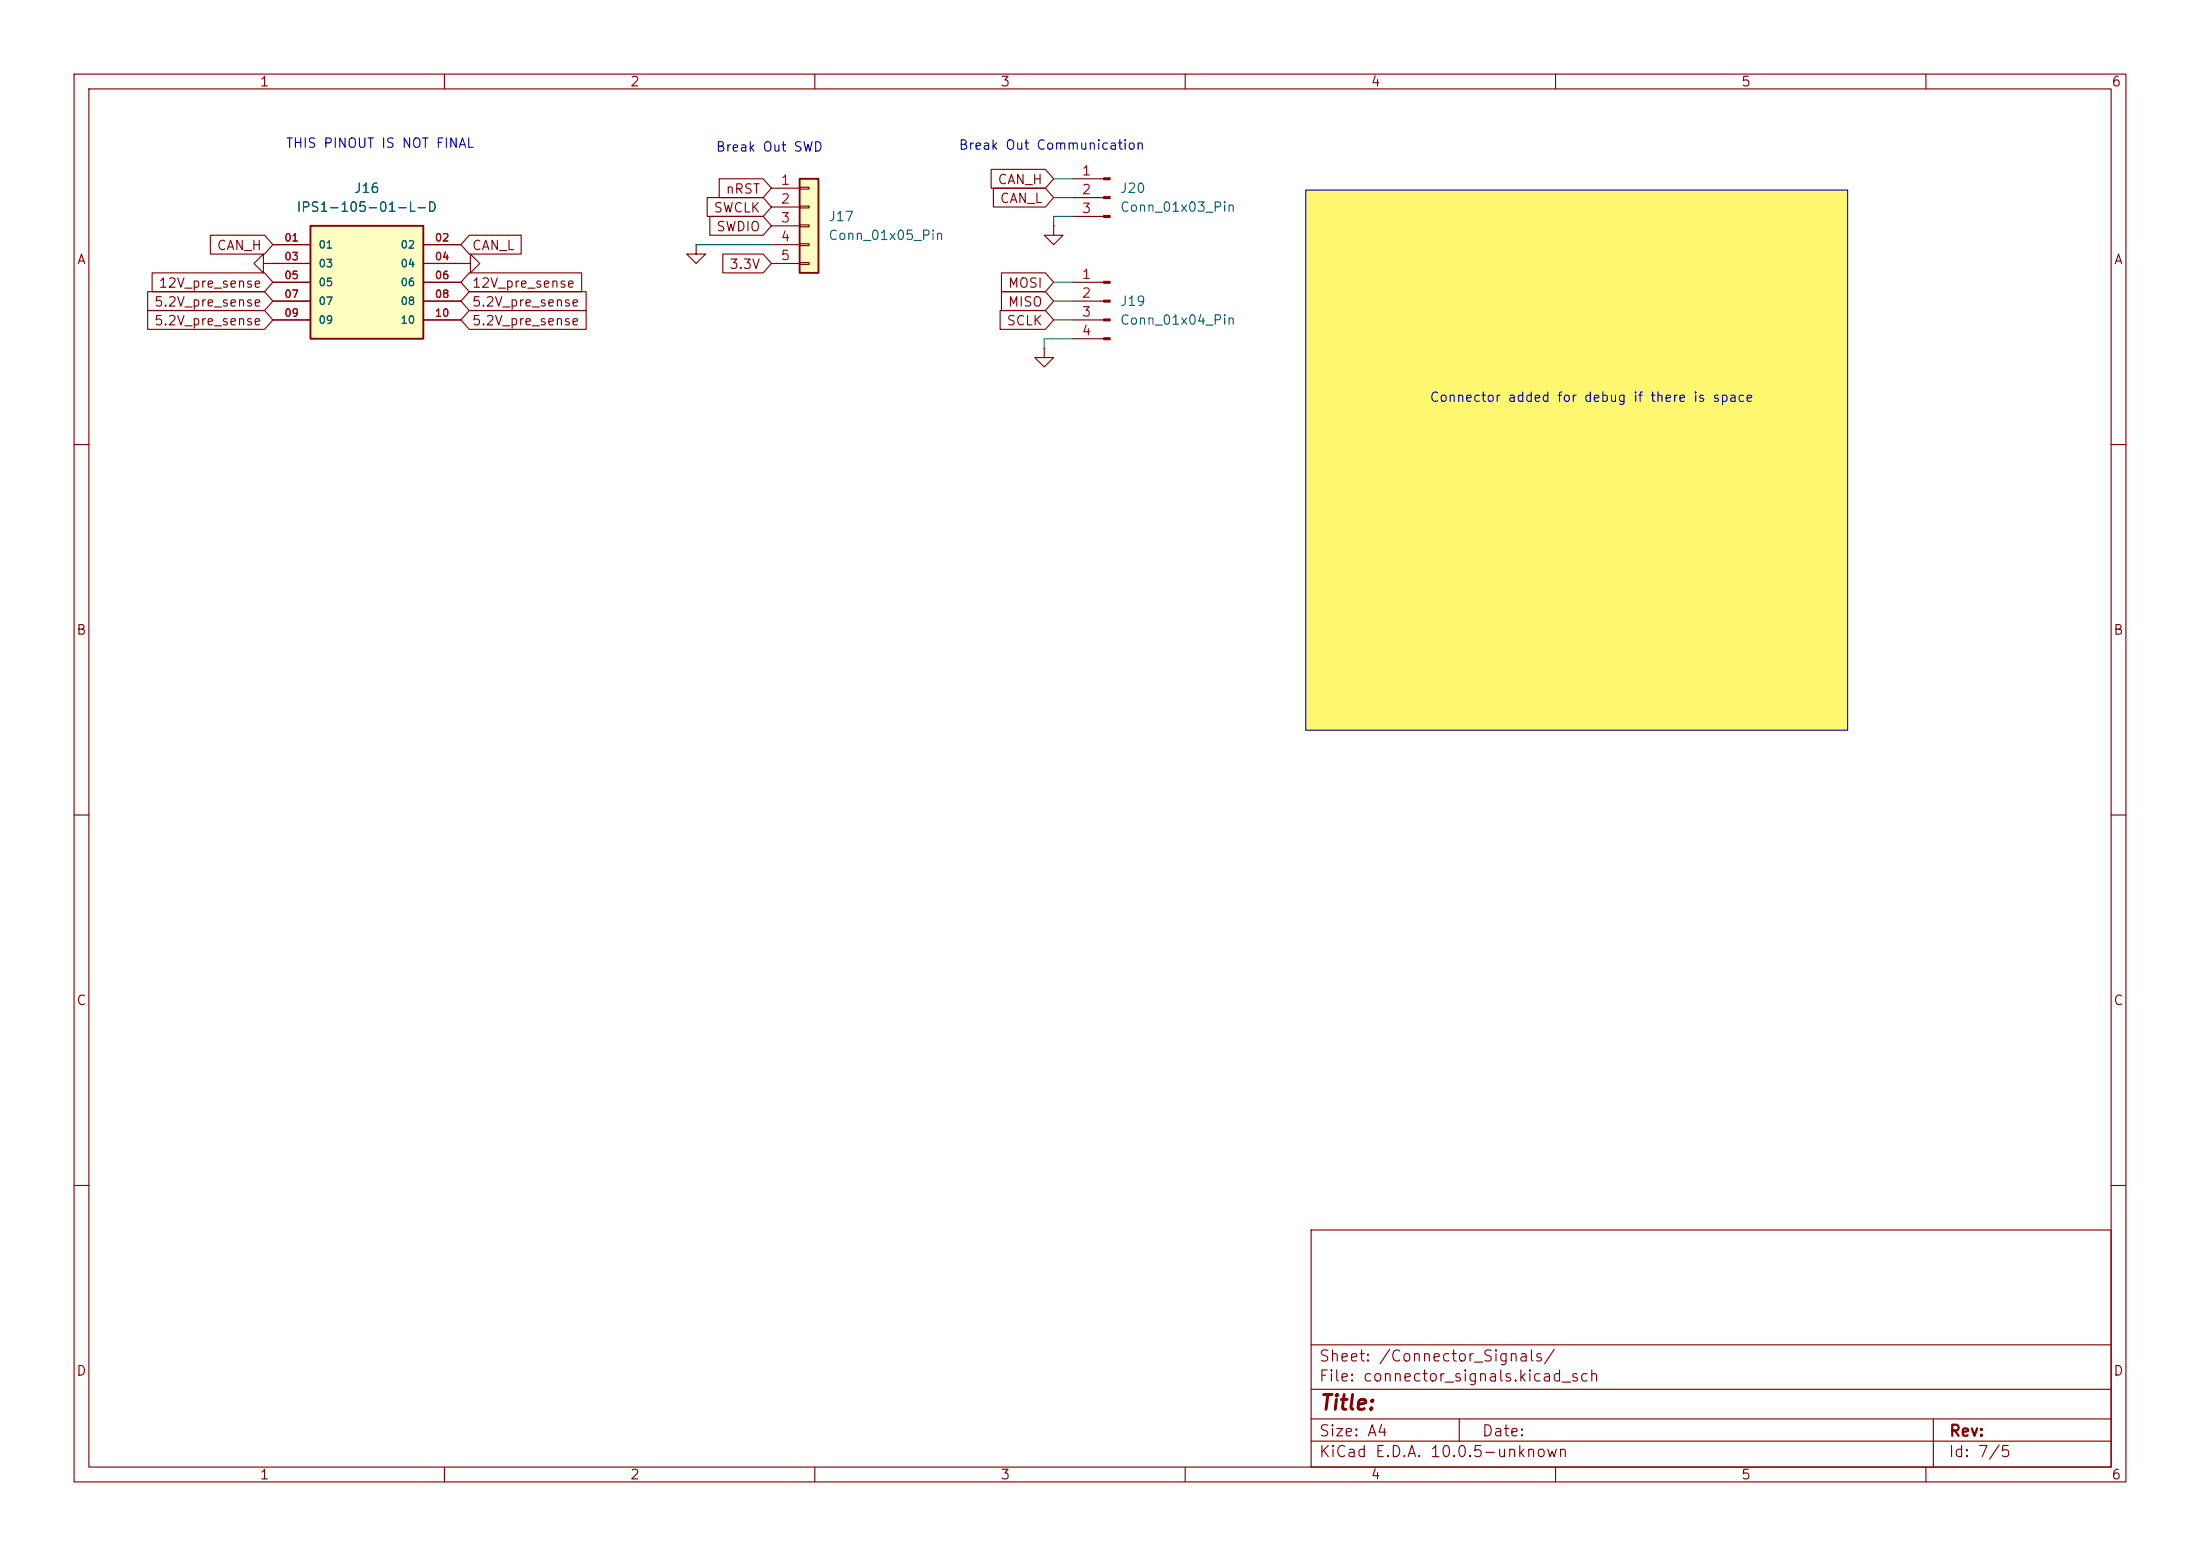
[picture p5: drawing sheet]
(kicad_sch
 (version 20260306)
 (generator "eeschema")
 (generator_version "10.0")
 (paper "A4")
 (lib_symbols
  (symbol "Connector:Conn_01x03_Pin"
   (pin_names
    (offset 1.016) (hide yes)) (exclude_from_sim no) (in_bom yes) (on_board yes)
   (in_pos_files yes)
   (duplicate_pin_numbers_are_jumpers no)
   (property "Reference" "J" (at 0 5.08 0) (show_name no) (do_not_autoplace no) (effects (font (size 1.27 1.27))))
   (property "Value" "Conn_01x03_Pin" (at 0 -5.08 0) (show_name no) (do_not_autoplace no) (effects (font (size 1.27 1.27))))
   (property "Footprint" "" (at 0 0 0) (show_name no) (do_not_autoplace no) (hide yes) (effects (font (size 1.27 1.27))))
   (property "Datasheet" "" (at 0 0 0) (show_name no) (do_not_autoplace no) (hide yes) (effects (font (size 1.27 1.27))))
   (property "Description" "Generic connector, single row, 01x03, script generated" (at 0 0 0) (show_name no) (do_not_autoplace no) (hide yes) (effects (font (size 1.27 1.27))))
   (property "ki_locked" "" (at 0 0 0) (show_name no) (do_not_autoplace no) (effects (font (size 1.27 1.27))))
   (symbol "Conn_01x03_Pin_1_1"
    (rectangle (start 0.8636 2.667) (end 0 2.413) (stroke (width 0.1524) (type default)) (fill (type outline)))
    (rectangle (start 0.8636 0.127) (end 0 -0.127) (stroke (width 0.1524) (type default)) (fill (type outline)))
    (rectangle (start 0.8636 -2.413) (end 0 -2.667) (stroke (width 0.1524) (type default)) (fill (type outline)))
    (polyline (pts (xy 1.27 2.54) (xy 0.8636 2.54)) (stroke (width 0.1524) (type default)) (fill (type none)))
    (polyline (pts (xy 1.27 0) (xy 0.8636 0)) (stroke (width 0.1524) (type default)) (fill (type none)))
    (polyline (pts (xy 1.27 -2.54) (xy 0.8636 -2.54)) (stroke (width 0.1524) (type default)) (fill (type none)))
    (pin passive line (at 5.08 2.54 180) (length 3.81) (name "Pin_1" (effects (font (size 1.27 1.27)))) (number "1" (effects (font (size 1.27 1.27)))))
    (pin passive line (at 5.08 0 180) (length 3.81) (name "Pin_2" (effects (font (size 1.27 1.27)))) (number "2" (effects (font (size 1.27 1.27)))))
    (pin passive line (at 5.08 -2.54 180) (length 3.81) (name "Pin_3" (effects (font (size 1.27 1.27)))) (number "3" (effects (font (size 1.27 1.27))))))
   (embedded_fonts no))
  (symbol "Connector:Conn_01x04_Pin"
   (pin_names
    (offset 1.016) (hide yes)) (exclude_from_sim no) (in_bom yes) (on_board yes)
   (in_pos_files yes)
   (duplicate_pin_numbers_are_jumpers no)
   (property "Reference" "J" (at 0 5.08 0) (show_name no) (do_not_autoplace no) (effects (font (size 1.27 1.27))))
   (property "Value" "Conn_01x04_Pin" (at 0 -7.62 0) (show_name no) (do_not_autoplace no) (effects (font (size 1.27 1.27))))
   (property "Footprint" "" (at 0 0 0) (show_name no) (do_not_autoplace no) (hide yes) (effects (font (size 1.27 1.27))))
   (property "Datasheet" "" (at 0 0 0) (show_name no) (do_not_autoplace no) (hide yes) (effects (font (size 1.27 1.27))))
   (property "Description" "Generic connector, single row, 01x04, script generated" (at 0 0 0) (show_name no) (do_not_autoplace no) (hide yes) (effects (font (size 1.27 1.27))))
   (property "ki_locked" "" (at 0 0 0) (show_name no) (do_not_autoplace no) (effects (font (size 1.27 1.27))))
   (symbol "Conn_01x04_Pin_1_1"
    (rectangle (start 0.8636 2.667) (end 0 2.413) (stroke (width 0.1524) (type default)) (fill (type outline)))
    (rectangle (start 0.8636 0.127) (end 0 -0.127) (stroke (width 0.1524) (type default)) (fill (type outline)))
    (rectangle (start 0.8636 -2.413) (end 0 -2.667) (stroke (width 0.1524) (type default)) (fill (type outline)))
    (rectangle (start 0.8636 -4.953) (end 0 -5.207) (stroke (width 0.1524) (type default)) (fill (type outline)))
    (polyline (pts (xy 1.27 2.54) (xy 0.8636 2.54)) (stroke (width 0.1524) (type default)) (fill (type none)))
    (polyline (pts (xy 1.27 0) (xy 0.8636 0)) (stroke (width 0.1524) (type default)) (fill (type none)))
    (polyline (pts (xy 1.27 -2.54) (xy 0.8636 -2.54)) (stroke (width 0.1524) (type default)) (fill (type none)))
    (polyline (pts (xy 1.27 -5.08) (xy 0.8636 -5.08)) (stroke (width 0.1524) (type default)) (fill (type none)))
    (pin passive line (at 5.08 2.54 180) (length 3.81) (name "Pin_1" (effects (font (size 1.27 1.27)))) (number "1" (effects (font (size 1.27 1.27)))))
    (pin passive line (at 5.08 0 180) (length 3.81) (name "Pin_2" (effects (font (size 1.27 1.27)))) (number "2" (effects (font (size 1.27 1.27)))))
    (pin passive line (at 5.08 -2.54 180) (length 3.81) (name "Pin_3" (effects (font (size 1.27 1.27)))) (number "3" (effects (font (size 1.27 1.27)))))
    (pin passive line (at 5.08 -5.08 180) (length 3.81) (name "Pin_4" (effects (font (size 1.27 1.27)))) (number "4" (effects (font (size 1.27 1.27))))))
   (embedded_fonts no))
  (symbol "Connector_Generic:Conn_01x05"
   (pin_names
    (offset 1.016) (hide yes)) (exclude_from_sim no) (in_bom yes) (on_board yes)
   (in_pos_files yes)
   (duplicate_pin_numbers_are_jumpers no)
   (property "Reference" "J" (at 0 7.62 0) (show_name no) (do_not_autoplace no) (effects (font (size 1.27 1.27))))
   (property "Value" "Conn_01x05" (at 0 -7.62 0) (show_name no) (do_not_autoplace no) (effects (font (size 1.27 1.27))))
   (property "Footprint" "" (at 0 0 0) (show_name no) (do_not_autoplace no) (hide yes) (effects (font (size 1.27 1.27))))
   (property "Datasheet" "" (at 0 0 0) (show_name no) (do_not_autoplace no) (hide yes) (effects (font (size 1.27 1.27))))
   (property "Description" "Generic connector, single row, 01x05, script generated (kicad-library-utils/schlib/autogen/connector/)" (at 0 0 0) (show_name no) (do_not_autoplace no) (hide yes) (effects (font (size 1.27 1.27))))
   (symbol "Conn_01x05_1_1"
    (rectangle (start -1.27 6.35) (end 1.27 -6.35) (stroke (width 0.254) (type default)) (fill (type background)))
    (rectangle (start -1.27 5.207) (end 0 4.953) (stroke (width 0.1524) (type default)) (fill (type none)))
    (rectangle (start -1.27 2.667) (end 0 2.413) (stroke (width 0.1524) (type default)) (fill (type none)))
    (rectangle (start -1.27 0.127) (end 0 -0.127) (stroke (width 0.1524) (type default)) (fill (type none)))
    (rectangle (start -1.27 -2.413) (end 0 -2.667) (stroke (width 0.1524) (type default)) (fill (type none)))
    (rectangle (start -1.27 -4.953) (end 0 -5.207) (stroke (width 0.1524) (type default)) (fill (type none)))
    (pin passive line (at -5.08 5.08 0) (length 3.81) (name "Pin_1" (effects (font (size 1.27 1.27)))) (number "1" (effects (font (size 1.27 1.27)))))
    (pin passive line (at -5.08 2.54 0) (length 3.81) (name "Pin_2" (effects (font (size 1.27 1.27)))) (number "2" (effects (font (size 1.27 1.27)))))
    (pin passive line (at -5.08 0 0) (length 3.81) (name "Pin_3" (effects (font (size 1.27 1.27)))) (number "3" (effects (font (size 1.27 1.27)))))
    (pin passive line (at -5.08 -2.54 0) (length 3.81) (name "Pin_4" (effects (font (size 1.27 1.27)))) (number "4" (effects (font (size 1.27 1.27)))))
    (pin passive line (at -5.08 -5.08 0) (length 3.81) (name "Pin_5" (effects (font (size 1.27 1.27)))) (number "5" (effects (font (size 1.27 1.27))))))
   (embedded_fonts no))
  (symbol "board_control_manual_lib:IPS1-105-01-L-D"
   (pin_names
    (offset 1.016)) (exclude_from_sim no) (in_bom yes) (on_board yes)
   (in_pos_files yes)
   (duplicate_pin_numbers_are_jumpers no)
   (property "Reference" "J" (at -8.12 7.62 0) (show_name no) (do_not_autoplace no) (effects (font (size 1.27 1.27)) (justify left bottom)))
   (property "Value" "IPS1-105-01-L-D" (at -7.62 -10.16 0) (show_name no) (do_not_autoplace no) (effects (font (size 1.27 1.27)) (justify left bottom)))
   (property "Footprint" "IPS1-105-01-L-D:SAMTEC_IPS1-105-01-L-D" (at 0 0 0) (show_name no) (do_not_autoplace no) (hide yes) (effects (font (size 1.27 1.27)) (justify bottom)))
   (property "Datasheet" "" (at 0 0 0) (show_name no) (do_not_autoplace no) (hide yes) (effects (font (size 1.27 1.27))))
   (property "Description" "" (at 0 0 0) (show_name no) (do_not_autoplace no) (hide yes) (effects (font (size 1.27 1.27))))
   (property "PARTREV" "R" (at 0 0 0) (show_name no) (do_not_autoplace no) (hide yes) (effects (font (size 1.27 1.27)) (justify bottom)))
   (property "STANDARD" "Manufacturer Recommendations" (at 0 0 0) (show_name no) (do_not_autoplace no) (hide yes) (effects (font (size 1.27 1.27)) (justify bottom)))
   (property "MANUFACTURER" "Samtec" (at 0 0 0) (show_name no) (do_not_autoplace no) (hide yes) (effects (font (size 1.27 1.27)) (justify bottom)))
   (symbol "IPS1-105-01-L-D_0_0"
    (rectangle (start -7.62 -7.62) (end 7.62 7.62) (stroke (width 0.254) (type default)) (fill (type background)))
    (pin passive line (at -12.7 5.08 0) (length 5.08) (name "01" (effects (font (size 1.016 1.016)))) (number "01" (effects (font (size 1.016 1.016)))))
    (pin passive line (at 12.7 5.08 180) (length 5.08) (name "02" (effects (font (size 1.016 1.016)))) (number "02" (effects (font (size 1.016 1.016)))))
    (pin passive line (at -12.7 2.54 0) (length 5.08) (name "03" (effects (font (size 1.016 1.016)))) (number "03" (effects (font (size 1.016 1.016)))))
    (pin passive line (at 12.7 2.54 180) (length 5.08) (name "04" (effects (font (size 1.016 1.016)))) (number "04" (effects (font (size 1.016 1.016)))))
    (pin passive line (at -12.7 0 0) (length 5.08) (name "05" (effects (font (size 1.016 1.016)))) (number "05" (effects (font (size 1.016 1.016)))))
    (pin passive line (at 12.7 0 180) (length 5.08) (name "06" (effects (font (size 1.016 1.016)))) (number "06" (effects (font (size 1.016 1.016)))))
    (pin passive line (at -12.7 -2.54 0) (length 5.08) (name "07" (effects (font (size 1.016 1.016)))) (number "07" (effects (font (size 1.016 1.016)))))
    (pin passive line (at 12.7 -2.54 180) (length 5.08) (name "08" (effects (font (size 1.016 1.016)))) (number "08" (effects (font (size 1.016 1.016)))))
    (pin passive line (at -12.7 -5.08 0) (length 5.08) (name "09" (effects (font (size 1.016 1.016)))) (number "09" (effects (font (size 1.016 1.016)))))
    (pin passive line (at 12.7 -5.08 180) (length 5.08) (name "10" (effects (font (size 1.016 1.016)))) (number "10" (effects (font (size 1.016 1.016))))))
   (embedded_fonts no))
  (symbol "power:GND"
   (power global)
   (pin_numbers (hide yes))
   (pin_names
    (offset 0) (hide yes)) (exclude_from_sim no) (in_bom yes) (on_board yes)
   (in_pos_files yes)
   (duplicate_pin_numbers_are_jumpers no)
   (property "Reference" "#PWR" (at 0 -6.35 0) (show_name no) (do_not_autoplace no) (hide yes) (effects (font (size 1.27 1.27))))
   (property "Value" "GND" (at 0 -3.81 0) (show_name no) (do_not_autoplace no) (effects (font (size 1.27 1.27))))
   (property "Footprint" "" (at 0 0 0) (show_name no) (do_not_autoplace no) (hide yes) (effects (font (size 1.27 1.27))))
   (property "Datasheet" "" (at 0 0 0) (show_name no) (do_not_autoplace no) (hide yes) (effects (font (size 1.27 1.27))))
   (property "Description" "Power symbol creates a global label with name \"GND\" , ground" (at 0 0 0) (show_name no) (do_not_autoplace no) (hide yes) (effects (font (size 1.27 1.27))))
   (symbol "GND_0_1"
    (polyline (pts (xy 0 0) (xy 0 -1.27) (xy 1.27 -1.27) (xy 0 -2.54) (xy -1.27 -1.27) (xy 0 -1.27)) (stroke (width 0) (type default)) (fill (type none))))
   (symbol "GND_1_1"
    (pin power_in line (at 0 0 270) (length 0) (name "" (effects (font (size 1.27 1.27)))) (number "1" (effects (font (size 1.27 1.27))))))
   (embedded_fonts no)))
 (rectangle
  (start 176.276 25.654)
  (end 249.428 98.552)
  (stroke (width 0) (type solid))
  (fill (type color) (color 255 247 112 1)))
 (text "Break Out Communication"
  (exclude_from_sim no)
  (at 141.986 19.812 0)
  (effects (font (size 1.27 1.27))))
 (text "Connector added for debug if there is space"
  (exclude_from_sim no)
  (at 214.884 53.848 0)
  (effects (font (size 1.27 1.27))))
 (text "THIS PINOUT IS NOT FINAL"
  (exclude_from_sim no)
  (at 51.308 19.558 0)
  (effects (font (size 1.27 1.27))))
 (text "Break Out SWD"
  (exclude_from_sim no)
  (at 103.886 20.066 0)
  (effects (font (size 1.27 1.27))))
 (wire
  (pts (xy 142.24 24.13) (xy 144.78 24.13))
  (stroke (width 0) (type default)))
 (wire
  (pts (xy 142.24 40.64) (xy 144.78 40.64))
  (stroke (width 0) (type default)))
 (wire
  (pts (xy 142.24 30.48) (xy 142.24 29.21))
  (stroke (width 0) (type default)))
 (wire
  (pts (xy 142.24 29.21) (xy 144.78 29.21))
  (stroke (width 0) (type default)))
 (wire
  (pts (xy 140.97 45.72) (xy 144.78 45.72))
  (stroke (width 0) (type default)))
 (wire
  (pts (xy 140.97 46.99) (xy 140.97 45.72))
  (stroke (width 0) (type default)))
 (wire
  (pts (xy 142.24 26.67) (xy 144.78 26.67))
  (stroke (width 0) (type default)))
 (wire
  (pts (xy 142.24 38.1) (xy 144.78 38.1))
  (stroke (width 0) (type default)))
 (wire
  (pts (xy 142.24 43.18) (xy 144.78 43.18))
  (stroke (width 0) (type default)))
 (wire
  (pts (xy 93.98 33.02) (xy 104.14 33.02))
  (stroke (width 0) (type default)))
 (global_label "5.2V_pre_sense"
  (shape input)
  (at 62.23 40.64 0)
  (fields_autoplaced yes)
  (effects (font (size 1.27 1.27)) (justify left))
  (property "Intersheetrefs" "${INTERSHEET_REFS}" (at 79.669 40.64 0) (hide yes) (show_name no) (do_not_autoplace no) (effects (font (size 1.27 1.27)) (justify left))))
 (global_label "3.3V"
  (shape input)
  (at 104.14 35.56 180)
  (fields_autoplaced yes)
  (effects (font (size 1.27 1.27)) (justify right))
  (property "Intersheetrefs" "${INTERSHEET_REFS}" (at 97.0424 35.56 0) (hide yes) (show_name no) (do_not_autoplace no) (effects (font (size 1.27 1.27)) (justify right))))
 (global_label "12V_pre_sense"
  (shape input)
  (at 36.83 38.1 180)
  (fields_autoplaced yes)
  (effects (font (size 1.27 1.27)) (justify right))
  (property "Intersheetrefs" "${INTERSHEET_REFS}" (at 19.9958 38.1 0) (hide yes) (show_name no) (do_not_autoplace no) (effects (font (size 1.27 1.27)) (justify right))))
 (global_label "MISO"
  (shape input)
  (at 142.24 40.64 180)
  (fields_autoplaced yes)
  (effects (font (size 1.27 1.27)) (justify right))
  (property "Intersheetrefs" "${INTERSHEET_REFS}" (at 134.6586 40.64 0) (hide yes) (show_name no) (do_not_autoplace no) (effects (font (size 1.27 1.27)) (justify right))))
 (global_label "nRST"
  (shape input)
  (at 104.14 25.4 180)
  (fields_autoplaced yes)
  (effects (font (size 1.27 1.27)) (justify right))
  (property "Intersheetrefs" "${INTERSHEET_REFS}" (at 96.5587 25.4 0) (hide yes) (show_name no) (do_not_autoplace no) (effects (font (size 1.27 1.27)) (justify right))))
 (global_label "12V_pre_sense"
  (shape input)
  (at 62.23 38.1 0)
  (fields_autoplaced yes)
  (effects (font (size 1.27 1.27)) (justify left))
  (property "Intersheetrefs" "${INTERSHEET_REFS}" (at 79.0642 38.1 0) (hide yes) (show_name no) (do_not_autoplace no) (effects (font (size 1.27 1.27)) (justify left))))
 (global_label "5.2V_pre_sense"
  (shape input)
  (at 36.83 43.18 180)
  (fields_autoplaced yes)
  (effects (font (size 1.27 1.27)) (justify right))
  (property "Intersheetrefs" "${INTERSHEET_REFS}" (at 19.391 43.18 0) (hide yes) (show_name no) (do_not_autoplace no) (effects (font (size 1.27 1.27)) (justify right))))
 (global_label "CAN_H"
  (shape input)
  (at 36.83 33.02 180)
  (fields_autoplaced yes)
  (effects (font (size 1.27 1.27)) (justify right))
  (property "Intersheetrefs" "${INTERSHEET_REFS}" (at 27.8576 33.02 0) (hide yes) (show_name no) (do_not_autoplace no) (effects (font (size 1.27 1.27)) (justify right))))
 (global_label "5.2V_pre_sense"
  (shape input)
  (at 36.83 40.64 180)
  (fields_autoplaced yes)
  (effects (font (size 1.27 1.27)) (justify right))
  (property "Intersheetrefs" "${INTERSHEET_REFS}" (at 19.391 40.64 0) (hide yes) (show_name no) (do_not_autoplace no) (effects (font (size 1.27 1.27)) (justify right))))
 (global_label "CAN_H"
  (shape input)
  (at 142.24 24.13 180)
  (fields_autoplaced yes)
  (effects (font (size 1.27 1.27)) (justify right))
  (property "Intersheetrefs" "${INTERSHEET_REFS}" (at 133.2676 24.13 0) (hide yes) (show_name no) (do_not_autoplace no) (effects (font (size 1.27 1.27)) (justify right))))
 (global_label "CAN_L"
  (shape input)
  (at 142.24 26.67 180)
  (fields_autoplaced yes)
  (effects (font (size 1.27 1.27)) (justify right))
  (property "Intersheetrefs" "${INTERSHEET_REFS}" (at 133.57 26.67 0) (hide yes) (show_name no) (do_not_autoplace no) (effects (font (size 1.27 1.27)) (justify right))))
 (global_label "5.2V_pre_sense"
  (shape input)
  (at 62.23 43.18 0)
  (fields_autoplaced yes)
  (effects (font (size 1.27 1.27)) (justify left))
  (property "Intersheetrefs" "${INTERSHEET_REFS}" (at 79.669 43.18 0) (hide yes) (show_name no) (do_not_autoplace no) (effects (font (size 1.27 1.27)) (justify left))))
 (global_label "CAN_L"
  (shape input)
  (at 62.23 33.02 0)
  (fields_autoplaced yes)
  (effects (font (size 1.27 1.27)) (justify left))
  (property "Intersheetrefs" "${INTERSHEET_REFS}" (at 70.9 33.02 0) (hide yes) (show_name no) (do_not_autoplace no) (effects (font (size 1.27 1.27)) (justify left))))
 (global_label "SWDIO"
  (shape input)
  (at 104.14 30.48 180)
  (fields_autoplaced yes)
  (effects (font (size 1.27 1.27)) (justify right))
  (property "Intersheetrefs" "${INTERSHEET_REFS}" (at 95.2886 30.48 0) (hide yes) (show_name no) (do_not_autoplace no) (effects (font (size 1.27 1.27)) (justify right))))
 (global_label "MOSI"
  (shape input)
  (at 142.24 38.1 180)
  (fields_autoplaced yes)
  (effects (font (size 1.27 1.27)) (justify right))
  (property "Intersheetrefs" "${INTERSHEET_REFS}" (at 134.6586 38.1 0) (hide yes) (show_name no) (do_not_autoplace no) (effects (font (size 1.27 1.27)) (justify right))))
 (global_label "SWCLK"
  (shape input)
  (at 104.14 27.94 180)
  (fields_autoplaced yes)
  (effects (font (size 1.27 1.27)) (justify right))
  (property "Intersheetrefs" "${INTERSHEET_REFS}" (at 94.9258 27.94 0) (hide yes) (show_name no) (do_not_autoplace no) (effects (font (size 1.27 1.27)) (justify right))))
 (global_label "SCLK"
  (shape input)
  (at 142.24 43.18 180)
  (fields_autoplaced yes)
  (effects (font (size 1.27 1.27)) (justify right))
  (property "Intersheetrefs" "${INTERSHEET_REFS}" (at 134.4772 43.18 0) (hide yes) (show_name no) (do_not_autoplace no) (effects (font (size 1.27 1.27)) (justify right))))
 (symbol
  (lib_id "power:GND")
  (at 36.83 35.56 270)
  (unit 1)
  (body_style 1)
  (exclude_from_sim no)
  (in_bom yes)
  (on_board yes)
  (in_pos_files yes)
  (dnp no)
  (fields_autoplaced yes)
  (property "Reference" "#PWR062" (at 30.48 35.56 0) (hide yes) (show_name no) (do_not_autoplace no) (effects (font (size 1.27 1.27))))
  (property "Value" "GND" (at 31.75 35.56 0) (hide yes) (show_name no) (do_not_autoplace no) (effects (font (size 1.27 1.27))))
  (property "Footprint" "" (at 36.83 35.56 0) (hide yes) (show_name no) (do_not_autoplace no) (effects (font (size 1.27 1.27))))
  (property "Datasheet" "" (at 36.83 35.56 0) (hide yes) (show_name no) (do_not_autoplace no) (effects (font (size 1.27 1.27))))
  (property "Description" "Power symbol creates a global label with name \"GND\" , ground" (at 36.83 35.56 0) (hide yes) (show_name no) (do_not_autoplace no) (effects (font (size 1.27 1.27))))
  (pin "1"))
 (symbol
  (lib_id "board_control_manual_lib:IPS1-105-01-L-D")
  (at 49.53 38.1 0)
  (unit 1)
  (body_style 1)
  (exclude_from_sim no)
  (in_bom yes)
  (on_board yes)
  (in_pos_files yes)
  (dnp no)
  (fields_autoplaced yes)
  (property "Reference" "J16" (at 49.53 25.4 0) (show_name no) (do_not_autoplace no) (effects (font (size 1.27 1.27))))
  (property "Value" "IPS1-105-01-L-D" (at 49.53 27.94 0) (show_name no) (do_not_autoplace no) (effects (font (size 1.27 1.27))))
  (property "Footprint" "x19_control_library:SAMTEC_IPS1-105-01-S-D" (at 49.53 38.1 0) (hide yes) (show_name no) (do_not_autoplace no) (effects (font (size 1.27 1.27)) (justify bottom)))
  (property "Datasheet" "" (at 49.53 38.1 0) (hide yes) (show_name no) (do_not_autoplace no) (effects (font (size 1.27 1.27))))
  (property "Description" "" (at 49.53 38.1 0) (hide yes) (show_name no) (do_not_autoplace no) (effects (font (size 1.27 1.27))))
  (property "PARTREV" "R" (at 49.53 38.1 0) (hide yes) (show_name no) (do_not_autoplace no) (effects (font (size 1.27 1.27)) (justify bottom)))
  (property "STANDARD" "Manufacturer Recommendations" (at 49.53 38.1 0) (hide yes) (show_name no) (do_not_autoplace no) (effects (font (size 1.27 1.27)) (justify bottom)))
  (property "MANUFACTURER" "Samtec" (at 49.53 38.1 0) (hide yes) (show_name no) (do_not_autoplace no) (effects (font (size 1.27 1.27)) (justify bottom)))
  (property "Sim.Type" "" (at 49.53 38.1 0) (hide yes) (show_name no) (do_not_autoplace no) (effects (font (size 1.27 1.27))))
  (property "KLC_S3.3" "" (at 49.53 38.1 0) (hide yes) (show_name no) (do_not_autoplace no) (effects (font (size 1.27 1.27))))
  (property "KLC_S4.1" "" (at 49.53 38.1 0) (hide yes) (show_name no) (do_not_autoplace no) (effects (font (size 1.27 1.27))))
  (property "Part Number" "IPS1-105-01-L-D" (at 49.53 38.1 0) (hide yes) (show_name no) (do_not_autoplace no) (effects (font (size 1.27 1.27))))
  (pin "07")
  (pin "08")
  (pin "01")
  (pin "03")
  (pin "05")
  (pin "04")
  (pin "02")
  (pin "06")
  (pin "09")
  (pin "10"))
 (symbol
  (lib_id "power:GND")
  (at 93.98 33.02 0)
  (unit 1)
  (body_style 1)
  (exclude_from_sim no)
  (in_bom yes)
  (on_board yes)
  (in_pos_files yes)
  (dnp no)
  (fields_autoplaced yes)
  (property "Reference" "#PWR064" (at 93.98 39.37 0) (hide yes) (show_name no) (do_not_autoplace no) (effects (font (size 1.27 1.27))))
  (property "Value" "GND" (at 93.98 38.1 0) (hide yes) (show_name no) (do_not_autoplace no) (effects (font (size 1.27 1.27))))
  (property "Footprint" "" (at 93.98 33.02 0) (hide yes) (show_name no) (do_not_autoplace no) (effects (font (size 1.27 1.27))))
  (property "Datasheet" "" (at 93.98 33.02 0) (hide yes) (show_name no) (do_not_autoplace no) (effects (font (size 1.27 1.27))))
  (property "Description" "Power symbol creates a global label with name \"GND\" , ground" (at 93.98 33.02 0) (hide yes) (show_name no) (do_not_autoplace no) (effects (font (size 1.27 1.27))))
  (pin "1"))
 (symbol
  (lib_id "power:GND")
  (at 142.24 30.48 0)
  (unit 1)
  (body_style 1)
  (exclude_from_sim no)
  (in_bom yes)
  (on_board yes)
  (in_pos_files yes)
  (dnp no)
  (fields_autoplaced yes)
  (property "Reference" "#PWR066" (at 142.24 36.83 0) (hide yes) (show_name no) (do_not_autoplace no) (effects (font (size 1.27 1.27))))
  (property "Value" "GND" (at 142.24 35.56 0) (hide yes) (show_name no) (do_not_autoplace no) (effects (font (size 1.27 1.27))))
  (property "Footprint" "" (at 142.24 30.48 0) (hide yes) (show_name no) (do_not_autoplace no) (effects (font (size 1.27 1.27))))
  (property "Datasheet" "" (at 142.24 30.48 0) (hide yes) (show_name no) (do_not_autoplace no) (effects (font (size 1.27 1.27))))
  (property "Description" "Power symbol creates a global label with name \"GND\" , ground" (at 142.24 30.48 0) (hide yes) (show_name no) (do_not_autoplace no) (effects (font (size 1.27 1.27))))
  (pin "1"))
 (symbol
  (lib_id "power:GND")
  (at 62.23 35.56 90)
  (mirror x)
  (unit 1)
  (body_style 1)
  (exclude_from_sim no)
  (in_bom yes)
  (on_board yes)
  (in_pos_files yes)
  (dnp no)
  (property "Reference" "#PWR063" (at 68.58 35.56 0) (hide yes) (show_name no) (do_not_autoplace no) (effects (font (size 1.27 1.27))))
  (property "Value" "GND" (at 67.31 35.56 0) (hide yes) (show_name no) (do_not_autoplace no) (effects (font (size 1.27 1.27))))
  (property "Footprint" "" (at 62.23 35.56 0) (hide yes) (show_name no) (do_not_autoplace no) (effects (font (size 1.27 1.27))))
  (property "Datasheet" "" (at 62.23 35.56 0) (hide yes) (show_name no) (do_not_autoplace no) (effects (font (size 1.27 1.27))))
  (property "Description" "Power symbol creates a global label with name \"GND\" , ground" (at 62.23 35.56 0) (hide yes) (show_name no) (do_not_autoplace no) (effects (font (size 1.27 1.27))))
  (pin "1"))
 (symbol
  (lib_id "Connector_Generic:Conn_01x05")
  (at 109.22 30.48 0)
  (unit 1)
  (body_style 1)
  (exclude_from_sim no)
  (in_bom no)
  (on_board yes)
  (in_pos_files yes)
  (dnp no)
  (fields_autoplaced yes)
  (property "Reference" "J17" (at 111.76 29.2099 0) (show_name no) (do_not_autoplace no) (effects (font (size 1.27 1.27)) (justify left)))
  (property "Value" "Conn_01x05_Pin" (at 111.76 31.7499 0) (show_name no) (do_not_autoplace no) (effects (font (size 1.27 1.27)) (justify left)))
  (property "Footprint" "Connector_PinHeader_2.54mm:PinHeader_1x05_P2.54mm_Vertical" (at 109.22 30.48 0) (hide yes) (show_name no) (do_not_autoplace no) (effects (font (size 1.27 1.27))))
  (property "Datasheet" "" (at 109.22 30.48 0) (hide yes) (show_name no) (do_not_autoplace no) (effects (font (size 1.27 1.27))))
  (property "Description" "Generic connector, single row, 01x05, script generated (kicad-library-utils/schlib/autogen/connector/)" (at 109.22 30.48 0) (hide yes) (show_name no) (do_not_autoplace no) (effects (font (size 1.27 1.27))))
  (property "Sim.Type" "" (at 109.22 30.48 0) (hide yes) (show_name no) (do_not_autoplace no) (effects (font (size 1.27 1.27))))
  (property "KLC_S3.3" "" (at 109.22 30.48 0) (hide yes) (show_name no) (do_not_autoplace no) (effects (font (size 1.27 1.27))))
  (property "KLC_S4.1" "" (at 109.22 30.48 0) (hide yes) (show_name no) (do_not_autoplace no) (effects (font (size 1.27 1.27))))
  (property "Part Number" "Generic" (at 109.22 30.48 0) (hide yes) (show_name no) (do_not_autoplace no) (effects (font (size 1.27 1.27))))
  (pin "5")
  (pin "2")
  (pin "1")
  (pin "3")
  (pin "4"))
 (symbol
  (lib_id "power:GND")
  (at 140.97 46.99 0)
  (unit 1)
  (body_style 1)
  (exclude_from_sim no)
  (in_bom yes)
  (on_board yes)
  (in_pos_files yes)
  (dnp no)
  (fields_autoplaced yes)
  (property "Reference" "#PWR065" (at 140.97 53.34 0) (hide yes) (show_name no) (do_not_autoplace no) (effects (font (size 1.27 1.27))))
  (property "Value" "GND" (at 140.97 52.07 0) (hide yes) (show_name no) (do_not_autoplace no) (effects (font (size 1.27 1.27))))
  (property "Footprint" "" (at 140.97 46.99 0) (hide yes) (show_name no) (do_not_autoplace no) (effects (font (size 1.27 1.27))))
  (property "Datasheet" "" (at 140.97 46.99 0) (hide yes) (show_name no) (do_not_autoplace no) (effects (font (size 1.27 1.27))))
  (property "Description" "Power symbol creates a global label with name \"GND\" , ground" (at 140.97 46.99 0) (hide yes) (show_name no) (do_not_autoplace no) (effects (font (size 1.27 1.27))))
  (pin "1"))
 (symbol
  (lib_id "Connector:Conn_01x03_Pin")
  (at 149.86 26.67 0)
  (mirror y)
  (unit 1)
  (body_style 1)
  (exclude_from_sim no)
  (in_bom no)
  (on_board yes)
  (in_pos_files yes)
  (dnp no)
  (fields_autoplaced yes)
  (property "Reference" "J20" (at 151.13 25.3999 0) (show_name no) (do_not_autoplace no) (effects (font (size 1.27 1.27)) (justify right)))
  (property "Value" "Conn_01x03_Pin" (at 151.13 27.9399 0) (show_name no) (do_not_autoplace no) (effects (font (size 1.27 1.27)) (justify right)))
  (property "Footprint" "Connector_PinHeader_2.54mm:PinHeader_1x03_P2.54mm_Vertical" (at 149.86 26.67 0) (hide yes) (show_name no) (do_not_autoplace no) (effects (font (size 1.27 1.27))))
  (property "Datasheet" "" (at 149.86 26.67 0) (hide yes) (show_name no) (do_not_autoplace no) (effects (font (size 1.27 1.27))))
  (property "Description" "Generic connector, single row, 01x03, script generated" (at 149.86 26.67 0) (hide yes) (show_name no) (do_not_autoplace no) (effects (font (size 1.27 1.27))))
  (property "Part Number" "Generic" (at 149.86 26.67 0) (hide yes) (show_name no) (do_not_autoplace no) (effects (font (size 1.27 1.27))))
  (pin "2")
  (pin "1")
  (pin "3"))
 (symbol
  (lib_id "Connector:Conn_01x04_Pin")
  (at 149.86 40.64 0)
  (mirror y)
  (unit 1)
  (body_style 1)
  (exclude_from_sim no)
  (in_bom no)
  (on_board yes)
  (in_pos_files yes)
  (dnp no)
  (fields_autoplaced yes)
  (property "Reference" "J19" (at 151.13 40.6399 0) (show_name no) (do_not_autoplace no) (effects (font (size 1.27 1.27)) (justify right)))
  (property "Value" "Conn_01x04_Pin" (at 151.13 43.1799 0) (show_name no) (do_not_autoplace no) (effects (font (size 1.27 1.27)) (justify right)))
  (property "Footprint" "Connector_PinHeader_2.54mm:PinHeader_1x04_P2.54mm_Vertical" (at 149.86 40.64 0) (hide yes) (show_name no) (do_not_autoplace no) (effects (font (size 1.27 1.27))))
  (property "Datasheet" "" (at 149.86 40.64 0) (hide yes) (show_name no) (do_not_autoplace no) (effects (font (size 1.27 1.27))))
  (property "Description" "Generic connector, single row, 01x04, script generated" (at 149.86 40.64 0) (hide yes) (show_name no) (do_not_autoplace no) (effects (font (size 1.27 1.27))))
  (property "Sim.Type" "" (at 149.86 40.64 0) (hide yes) (show_name no) (do_not_autoplace no) (effects (font (size 1.27 1.27))))
  (property "KLC_S3.3" "" (at 149.86 40.64 0) (hide yes) (show_name no) (do_not_autoplace no) (effects (font (size 1.27 1.27))))
  (property "KLC_S4.1" "" (at 149.86 40.64 0) (hide yes) (show_name no) (do_not_autoplace no) (effects (font (size 1.27 1.27))))
  (property "Part Number" "Generic" (at 149.86 40.64 0) (hide yes) (show_name no) (do_not_autoplace no) (effects (font (size 1.27 1.27))))
  (pin "3")
  (pin "4")
  (pin "2")
  (pin "1")))
